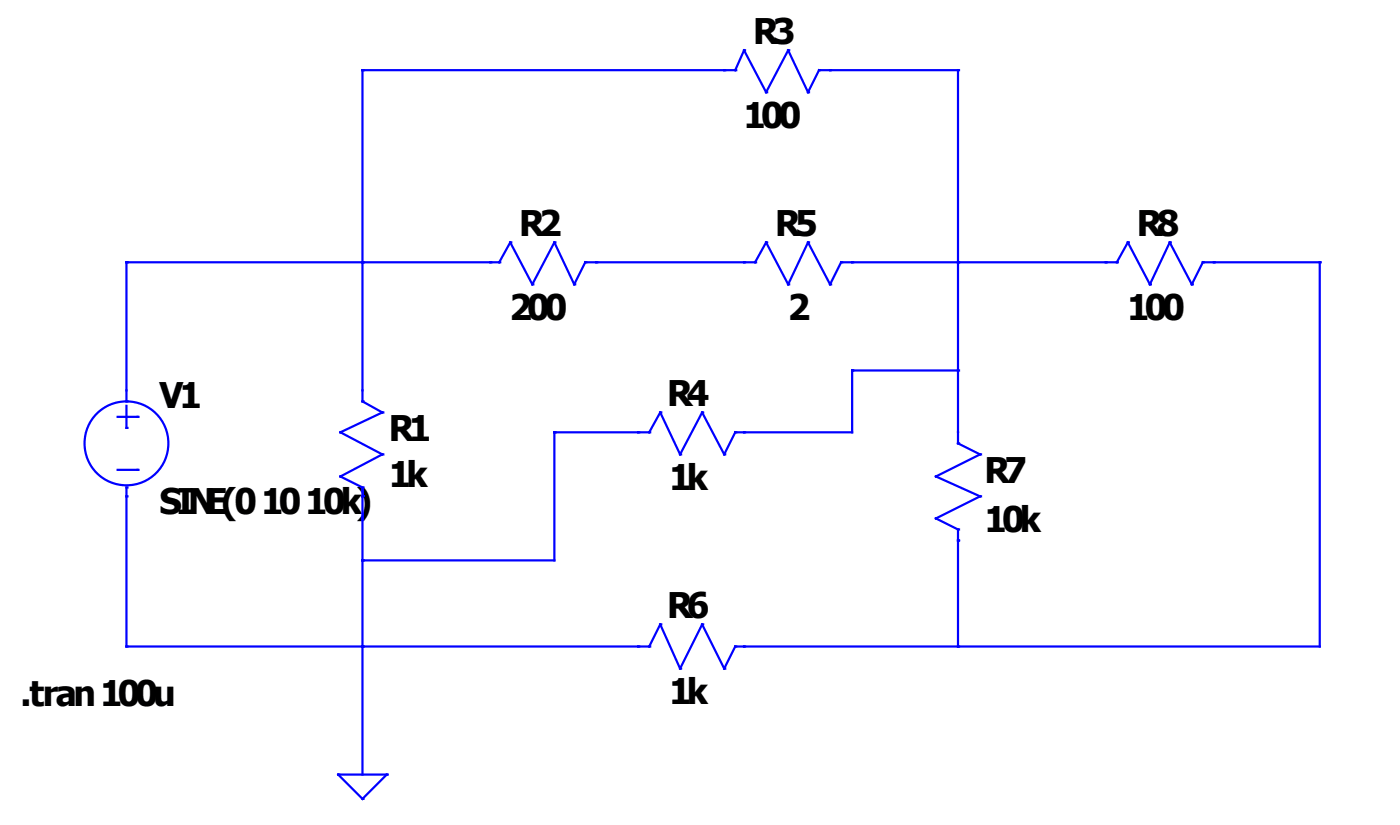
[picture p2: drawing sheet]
<svg xmlns="http://www.w3.org/2000/svg" width="161mm" height="95mm" viewBox="0 0 161 95" stroke-linecap="round" stroke-linejoin="round" font-family="sans-serif">
<!-- layer: Ebene 1 -->
<g fill="none" stroke="#00f" stroke-width=".25">
<path d="M41.7 8.1h.1M41.7 8.1v38.1M41.7 8.1h43M83.4 8.1h.1M84.7 8.1h.1M85.7 5.8h.1M85.7 5.8l-1 2.3M85.7 5.8l2.5 4.8M88.2 10.6h.1M90.8 5.8h.1M90.8 5.8l-2.6 4.8M90.8 5.8l2.2 4.8"/>
<path d="M93 10.6h.1M94.3 8.1h16M94.3 8.1h.1M94.3 8.1l-1.3 2.5M95.6 8.1h.1M110.3 8.1h.1M110.3 8.1v42.9M14.6 30.2h42.9M14.6 30.2h.1M14.6 30.2v16M41.7 30.2h.1M56.5 30.2h.1"/>
<path d="M57.5 30.2h.1M58.8 27.9h.1M58.8 27.9l-1.3 2.3M58.8 27.9l2.5 4.8M61.3 32.7h.1M63.8 27.9h.1M63.8 27.9l-2.5 4.8M63.8 27.9l2.3 4.8M66.1 32.7h.1M67.4 30.2h19.6M67.4 30.2h.1M67.4 30.2l-1.3 2.5"/>
<path d="M68.7 30.2h.1M85.7 30.2h.1M87 30.2h.1M88.2 27.9h.1M88.2 27.9l-1.2 2.3M88.2 27.9l2.6 4.8M90.8 32.7h.1M93 27.9h.1M93 27.9l-2.2 4.8M93 27.9l2.6 4.8M95.6 32.7h.1M96.9 30.2h31.7"/>
<path d="M96.9 30.2h.1M96.9 30.2l-1.3 2.5M98.1 30.2h.1M110.3 30.2h.1M127.3 30.2h.1M128.6 30.2h.1M129.9 27.9h.1M129.9 27.9l-1.3 2.3M129.9 27.9l2.5 4.8M132.4 32.7h.1M134.7 27.9h.1M134.7 27.9l-2.3 4.8"/>
<path d="M134.7 27.9l2.5 4.8M137.2 32.7h.1M138.5 30.2h13.5M138.5 30.2h.1M138.5 30.2l-1.3 2.5M139.8 30.2h.1M152 30.2h.1M152 30.2v44.2h-67.3M13.5 47.9h2.3M13.5 54h2.3M14.6 49.2h.1M14.6 56.1h.1"/>
<path d="M14.6 46.2h.1M14.6 57.1h.1M14.6 46.7v2.5M14.6 56.1v18.3M15.8 47.9h.1M15.8 54h.1M39.2 54.8h.1M39.2 49.7h.1M39.2 54.8l2.5 1.3M39.2 49.7l4.8 2.6M41.7 57.1h.1M41.7 56.1h.1"/>
<path d="M41.7 46.2h.1M41.7 56.1v33M41.7 46.2l2.3 1.2M44 52.3h.1M44 47.4h.1M44 52.3l-4.8 2.5M44 47.4l-4.8 2.3M63.8 49.7h.1M63.8 49.7v14.8h-22.1M63.8 49.7h11M73.5 49.7h.1M74.8 49.7h.1"/>
<path d="M76 47.4h.1M76 47.4l-1.2 2.3M76 47.4l2.3 4.9M78.3 52.3h.1M80.9 47.4h.1M80.9 47.4l-2.6 4.9M80.9 47.4l2.5 4.9M83.4 52.3h.1M84.7 49.7h.1M84.7 49.7l-1.3 2.6M85.7 49.7h.1M98.1 42.6h12.2"/>
<path d="M98.1 42.6h.1M98.1 42.6v7.1h-13.4M107.8 59.6h.1M107.8 54.8h.1M107.8 59.6l2.5 1.3M107.8 54.8l5.1 2.3M110.3 51h.1M110.3 42.6h.1M110.3 51l2.6 1.3M112.9 57.1h.1M112.9 52.3h.1M112.9 57.1l-5.1 2.5"/>
<path d="M112.9 52.3l-5.1 2.5M14.6 74.4h60.2M14.6 74.4h.1M41.7 64.5h.1M41.7 74.4h.1M73.5 74.4h.1M74.8 74.4h.1M76 71.8h.1M76 71.8l-1.2 2.6M76 71.8l2.3 5.1M78.3 76.9h.1M80.9 71.8h.1"/>
<path d="M80.9 71.8l-2.6 5.1M80.9 71.8l2.5 5.1M83.4 76.9h.1M84.7 74.4h.1M84.7 74.4l-1.3 2.5M85.7 74.4h.1M110.3 62.2h.1M110.3 60.9h.1M110.3 74.4h.1M110.3 60.9v13.5M38.9 89.1l2.8 2.8M38.9 89.1h.1"/>
<path d="M38.9 89.1h5.6M41.7 91.9h.1M44.5 89.1h.1M44.5 89.1l-2.8 2.8"/>
<circle cx="14.6" cy="51" r="4.8"/>
</g>
<g font-size="4.1">
<text x="86.7" y="5">R3</text>
<text x="85.6" y="14.7">100</text>
<text x="59.8" y="27.1">R2</text>
<text x="89.3" y="27.1">R5</text>
<text x="130.9" y="27.1">R8</text>
<text x="58.7" y="36.8">200</text>
<text x="90.7" y="36.8">2</text>
<text x="129.8" y="36.8">100</text>
<text x="18.4" y="46.9">V1</text>
<text x="76.8" y="46.7">R4</text>
<text x="44.8" y="50.7">R1</text>
<text x="18.4" y="59.1">SINE(01010k)</text>
<text x="44.8" y="56.1">1k</text>
<text x="77.1" y="56.3">1k</text>
<text x="113.4" y="55.6">R7</text>
<text x="113.4" y="61.2">10k</text>
<text x="76.8" y="71.1">R6</text>
<text x="2.4" y="81.2">.tran100u</text>
<text x="77.1" y="81">1k</text>
</g>
</svg>
